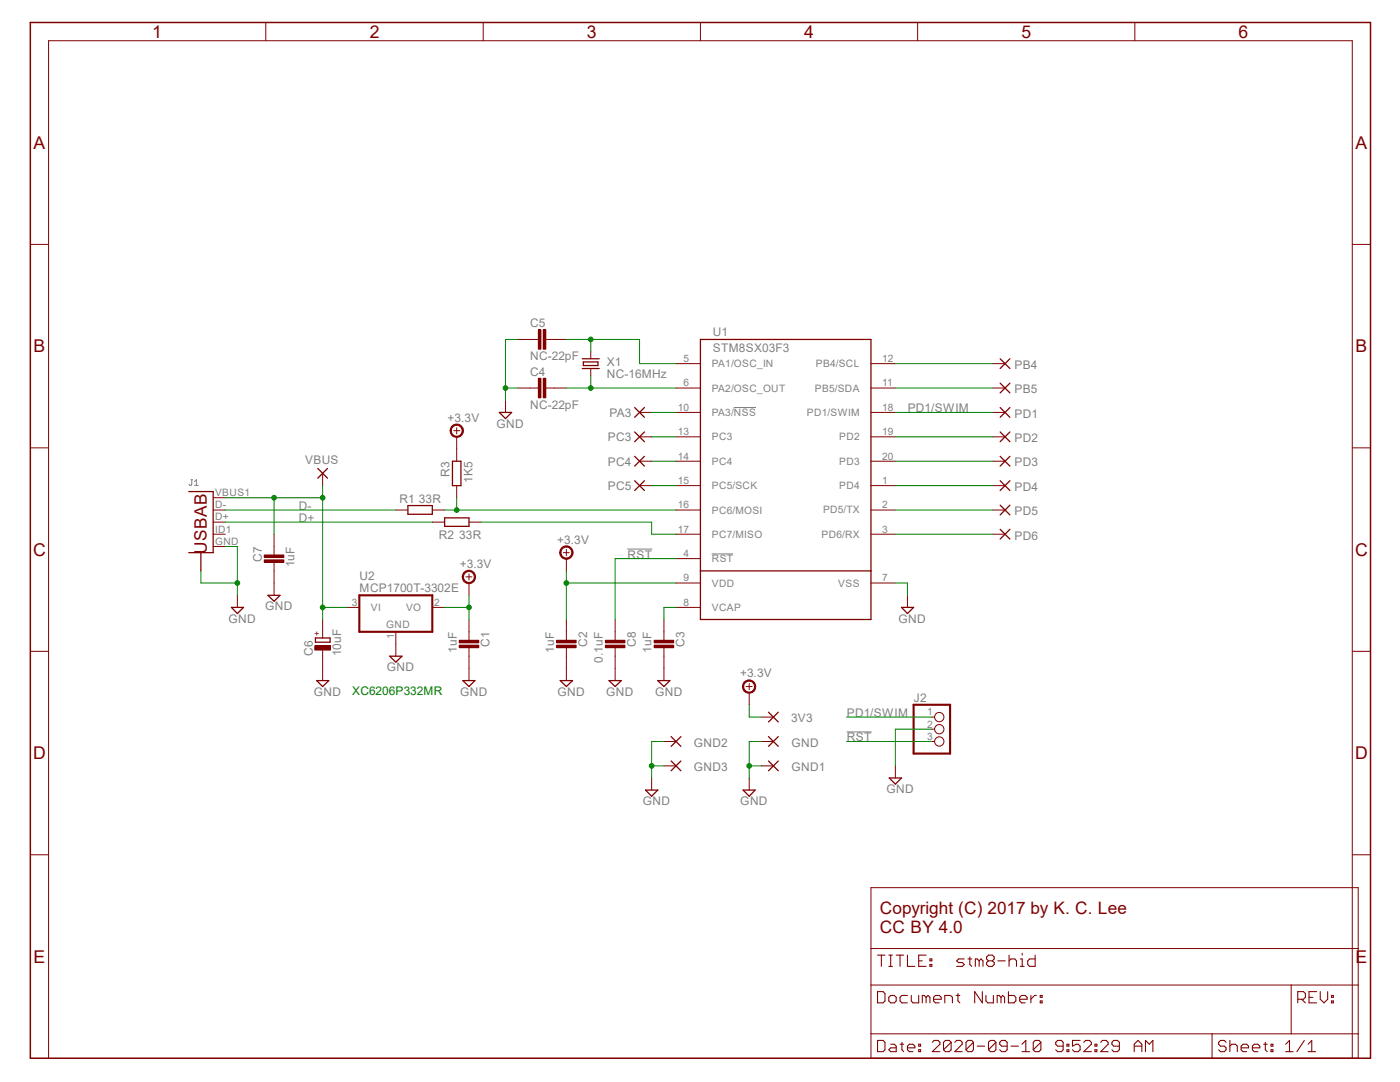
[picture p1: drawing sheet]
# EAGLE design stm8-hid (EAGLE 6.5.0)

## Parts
3V3  SMD2  [SMD1,27-2,54]
C1  1uF  CAPACITOR_0603  [CAPC1608X92N]
C2  1uF  CAPACITOR_0603  [CAPC1608X92N]
C3  1uF  CAPACITOR_0603  [CAPC1608X92N]
C4  NC-22pF  CAPACITOR_0603  [CAPC1608X92N]
C5  NC-22pF  CAPACITOR_0603  [CAPC1608X92N]
C6  10uF  POLARISED_C_CASE  [CAPMP6032X280N]
C7  1uF  CAPACITOR_0603  [CAPC1608X92N]
C8  0.1uF  CAPACITOR_0603  [CAPC1608X92N]
GND  SMD2  [SMD1,27-2,54]
GND1  SMD2  [SMD1,27-2,54]
GND2  SMD2  [SMD1,27-2,54]
GND3  SMD2  [SMD1,27-2,54]
J1  USB-ABBG-ORG  [USB-AB-MICRO-SMD_V03_SMT]
J2  PINHD-1X3_2.54  [1X03]
PA3  SMD2  [SMD1,27-2,54]
PB4  SMD2  [SMD1,27-2,54]
PB5  SMD2  [SMD1,27-2,54]
PC3  SMD2  [SMD1,27-2,54]
PC4  SMD2  [SMD1,27-2,54]
PC5  SMD2  [SMD1,27-2,54]
PD1  SMD2  [SMD1,27-2,54]
PD2  SMD2  [SMD1,27-2,54]
PD3  SMD2  [SMD1,27-2,54]
PD4  SMD2  [SMD1,27-2,54]
PD5  SMD2  [SMD1,27-2,54]
PD6  SMD2  [SMD1,27-2,54]
R1  33R  RESISTOR_0603  [RESC1608X55N]
R2  33R  RESISTOR_0603  [RESC1608X55N]
R3  1K5  RESISTOR_0603  [RESC1608X55N]
U1  STM8SX03F3  [TSSOP20]
U2  MCP1700T-3302E  MCP1700/TT  [SOT95P280X135-3N]
VBUS  SMD2  [SMD1,27-2,54]
X1  NC-16MHz  XTAL_SMT  [TC38H]

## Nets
!RST: C8.1 J2.3 U1.4(!RST)
+3.3V: 3V3.1(P) C1.1 C2.1 R3.1 U1.9(VDD) U2.2(VO)
D+: J1.D+ R2.1
D-: J1.D- R1.1
GND: C1.2 C2.2 C3.2 C4.1 C5.1 C6.- C7.2 C8.2 GND1.1(P) GND2.1(P) GND3.1(P) GND.1(P) J1.GND J1.S1(S) J1.S2(S) J1.S3(S) J1.S4(S) J2.2 U1.7(VSS) U2.1(GND)
N$2: C3.1 U1.8(VCAP)
N$3: R2.2 U1.17(PC7/MISO)
N$4: R1.2 R3.2 U1.16(PC6/MOSI)
N$5: C4.2 U1.6(PA2/OSC_OUT) X1.2
N$6: C5.2 U1.5(PA1/OSC_IN) X1.1
N$7: PC5.1(P) U1.15(PC5/SCK)
N$8: PC4.1(P) U1.14(PC4)
N$9: PC3.1(P) U1.13(PC3)
N$10: PB4.1(P) U1.12(PB4/SCL)
N$11: PB5.1(P) U1.11(PB5/SDA)
N$12: PD2.1(P) U1.19(PD2)
N$13: PD3.1(P) U1.20(PD3)
N$14: PD4.1(P) U1.1(PD4)
N$15: PD5.1(P) U1.2(PD5/TX)
N$16: PD6.1(P) U1.3(PD6/RX)
N$17: PA3.1(P) U1.10(PA3/!NSS)
PD1/SWIM: J2.1 PD1.1(P) U1.18(PD1/SWIM)
VBUS: C6.+ C7.1 J1.VBUS1(VBUS) U2.3(VI) VBUS.1(P)
Unconnected: J1.ID1(USBID)

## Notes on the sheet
- XC6206P332MR
- Copyright (C) 2017 by K. C. Lee
  CC BY 4.0
